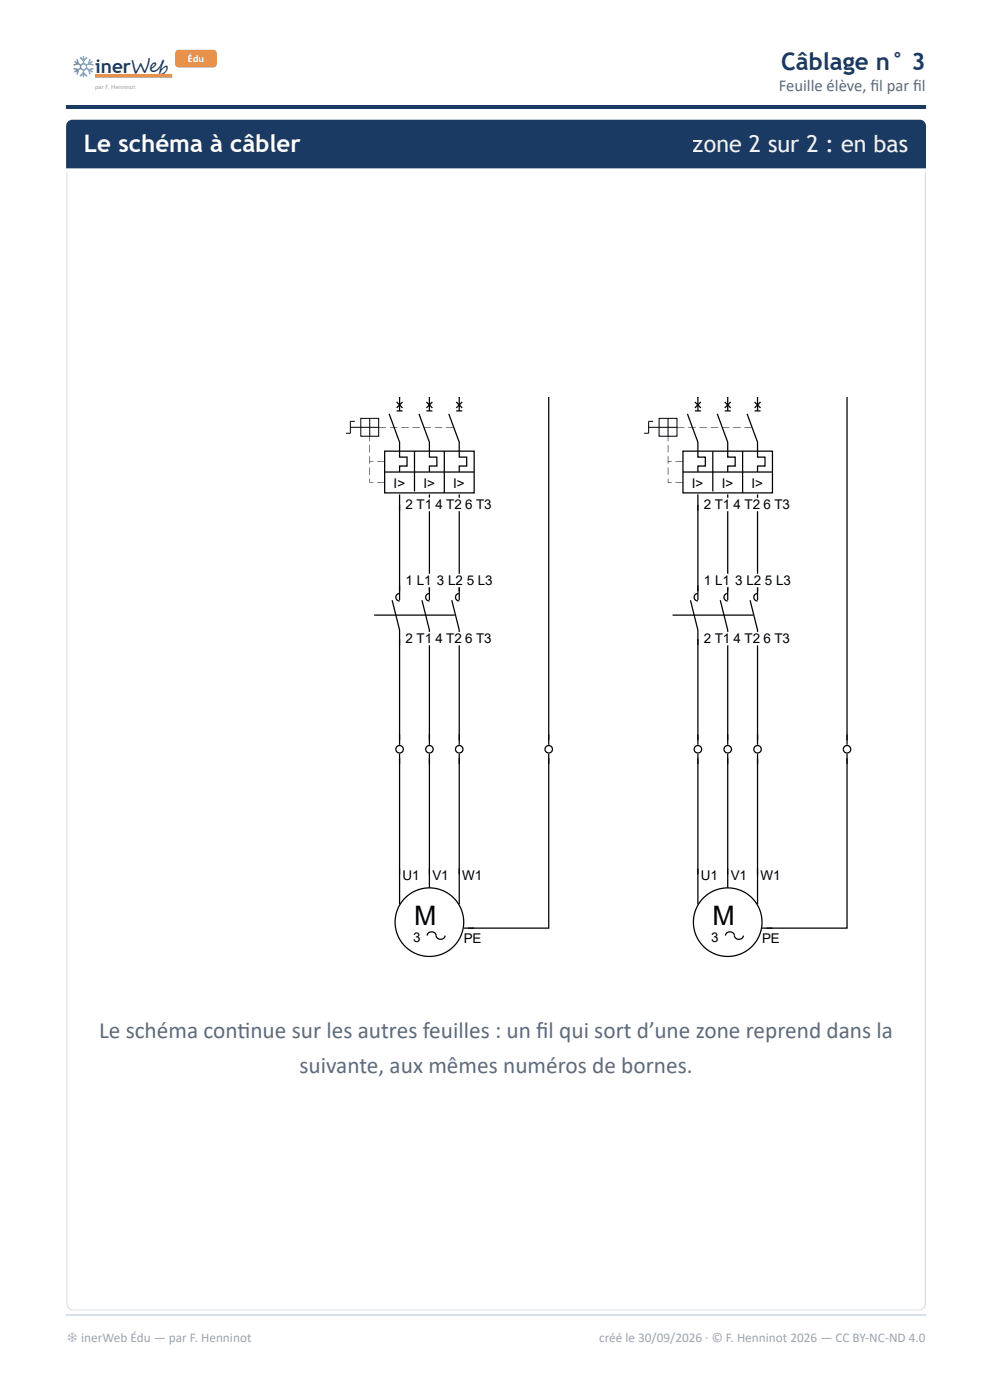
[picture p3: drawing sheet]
<svg xmlns="http://www.w3.org/2000/svg" width="210mm" height="297mm" viewBox="0 0 210 297" stroke-linecap="round" stroke-linejoin="round" font-family="sans-serif">
<path d="M14 22.2h182.3v.8h-182.3z" fill="#1b3a63"/>
<path d="M20.2 16.1h16.3" fill="none" stroke="#e8914a" stroke-width=".79" stroke-linecap="butt"/>
<path d="M37.4 10.8l.5-.2h7.3a.75 .75 0 0 1 .7 .7v2.3a.75 .75 0 0 1-.7 .7h-7.3a.75 .75 0 0 1-.8-.7v-2.3z" fill="#e8914a"/>
<path d="M14.4 25.8l.9-.4h179.7a1.32 1.32 0 0 1 1.3 1.3v9h-182.3v-9z" fill="#1b3a63"/>
<g fill="#d8dee6">
<path d="M14 277.1h182.3v1h-182.3z"/>
<path d="M195.3 36.5h1v241.6h-1z"/>
<path d="M14 36.5h1v241.6h-1z"/>
</g>
<path d="M18 84.4h174.2v128.9h-174.2z" fill="#fff"/>
<g fill="none" stroke="#000" stroke-width=".26">
<path d="M81.6 95.7h18.9v8.9h-18.9zM82.5 87.8l2.2 6v3.2h1.6v1.9h-1.6v1.2M84.1 85.3l1.2 1.2M84.1 87.2h1.2M84.7 84.4v2.8M85.3 85.3l-1.2 1.2M87.9 95.7v8.6M88.8 87.8l2.2 6v3.2h1.6v1.9h-1.6v1.2M90.4 85.3l1.3 1.2M90.4 87.2h1.3M91 84.4v2.8M91.7 85.3l-1.3 1.2"/>
<path d="M94.2 95.7v8.9M95.1 87.8l2.3 6v3.2h1.5v1.9h-1.5v1.2M96.7 85.3l1.3 1.2M96.7 87.2h1.3M97.4 84.4v2.8M98 85.3l-1.3 1.2M116.3 84.4v73.6M144.8 95.7h19v8.9h-19zM145.7 87.8l2.3 6v3.2h1.5v1.9h-1.5v1.2M147.3 87.2h1.3M147.3 85.3l1.3 1.2M148 84.4v2.8"/>
<path d="M148.6 85.3l-1.3 1.2M151.1 95.7v8.6M152.1 87.8l2.2 6v3.2h1.6v1.9h-1.6v1.2M153.6 87.2h1.3M153.6 85.3l1.3 1.2M154.3 84.4v2.8M154.9 85.3l-1.3 1.2M157.4 95.7v8.9M158.4 87.8l2.2 6v3.2h1.6v1.9h-1.6v1.2M160 87.2h1.2M160 85.3l1.2 1.2M160.6 84.4v2.8"/>
<path d="M161.2 85.3l-1.2 1.2M179.6 84.4v73.6M81.6 100.1h18.9M84.7 104.9v22.4M91 104.9v22.4M97.4 104.9v22.4M144.8 100.1h19M148 104.9v22.4M154.3 104.9v22.4M160.6 104.9v22.4M79.3 130.5h17.1M83.1 127.3l1.6 6.4v3.1"/>
<path d="M84.7 135.6v22.4M84.7 125.9a.79 .79 0 0 0-.8 .8 .79 .79 0 0 0 .8 .8M89.5 127.3l1.5 6.4v3.1M91 135.6v22.4M91 125.9a.79 .79 0 0 0-.8 .8 .79 .79 0 0 0 .8 .8M95.8 127.3l1.6 6.4v3.1M97.4 135.6v22.4M97.4 125.9a.79 .79 0 0 0-.8 .8 .79 .79 0 0 0 .8 .8M142.6 130.5h17.1M146.4 127.3l1.6 6.4v3.1M148 125.9a.79 .79 0 0 0-.8 .8 .79 .79 0 0 0 .8 .8M148 135.6v22.4"/>
<path d="M152.7 127.3l1.6 6.4v3.1M154.3 125.9a.79 .79 0 0 0-.8 .8 .79 .79 0 0 0 .8 .8M154.3 135.6v22.4M159 127.3l1.6 6.4v3.1M160.6 125.9a.79 .79 0 0 0-.8 .8 .79 .79 0 0 0 .8 .8M160.6 135.6v22.4M84.7 159.9v31.9M91 159.9v28.5M97.4 159.9v31.9M116.3 159.9v2.2M148 159.9v31.9M154.3 159.9v28.5"/>
<path d="M160.6 159.9v31.9M179.6 159.9v2.2M116.3 160.9v36h-17M179.6 160.9v36h-17.1M90.6 198.5a1 1 0 0 1 1.1-.8 1 1 0 0 1 .8 1.1 .99 .99 0 0 0 1.1 .5 .99 .99 0 0 0 .8-.8M98.3 196.9h2.2M153.8 198.5a1 1 0 0 1 1.1-.8 1 1 0 0 1 .9 1.1 .99 .99 0 0 0 1 .5 .99 .99 0 0 0 .8-.8M161.6 196.9h2.2"/>
<circle cx="84.7" cy="159" r=".79"/>
<circle cx="91" cy="159" r=".79"/>
<circle cx="97.4" cy="159" r=".79"/>
<circle cx="116.3" cy="159" r=".79"/>
<circle cx="148" cy="159" r=".79"/>
<circle cx="154.3" cy="159" r=".79"/>
<circle cx="160.6" cy="159" r=".79"/>
<circle cx="179.6" cy="159" r=".79"/>
<circle cx="91" cy="195.6" r="7.3"/>
<circle cx="154.3" cy="195.6" r="7.3"/>
</g>
<path d="M74.3 90.7h6M75.2 89.4h-.9v2.5h-1M76.5 88.8h3.8v3.8h-3.8zM78.4 88.8v3.8M137.5 90.7h6M138.5 89.4h-1v2.5h-.9M139.7 88.8h3.8v3.8h-3.8zM141.6 88.8v3.8" fill="none" stroke="#000" stroke-width=".21"/>
<g fill="#000">
<path d="M80.3 90.6l1.6 .1zM82.7 90.6l1.6 .1zM85 90.6l1.6 .1zM87.4 90.6l1.6 .1zM89.8 90.6l1.6 .1zM92.2 90.6l1.6 .1zM94.6 90.6l1.5 .1z"/>
<path d="M80 97.9l1.6 .1zM78.4 97.9l.8 .1z"/>
<path d="M143.5 90.6l1.6 .1zM145.9 90.6l1.6 .1zM148.3 90.6l1.6 .1zM150.7 90.6l1.6 .1zM153.1 90.6l1.5 .1zM155.4 90.6l1.6 .1zM157.8 90.6l1.5 .1z"/>
<path d="M143.2 97.9l1.6 .1zM141.6 97.9l.8 .1z"/>
<path d="M80 102.3l1.6 .1zM78.3 101.5l.1 .9h.8h-.9zM78.3 99.2l.1 1.6zM78.3 96.8l.1 1.6zM78.3 94.4l.1 1.6zM78.3 92.6l.1 1z"/>
<path d="M143.2 102.3l1.6 .1zM141.6 101.5v.9h.8h-.8zM141.6 99.2l.1 1.6zM141.6 96.8l.1 1.6zM141.6 94.4l.1 1.6zM141.6 92.6l.1 1z"/>
</g>
<path d="M14 279h182.3" fill="none" stroke="#d8dee6" stroke-width=".26"/>
<g font-size="5.7" fill="#fff">
<text x="87.8" y="196.3">M</text>
<text x="151" y="196.3">M</text>
</g>
<text font-size="5.1" fill="#1b3a63" x="165.6" y="14.8">Câblage n° 3</text>
<text font-size="5.1" fill="#fff" x="17.8" y="32.3">Le schéma à câbler</text>
<text font-size="4.9" fill="#fff" x="146.9" y="32.3">zone 2 sur 2 : en bas</text>
<g font-size="4.9" fill="#5d6b7c">
<text x="21" y="220.1">Le schéma contnue sur les autres feuilles : un fi l qui sort d’une zone reprend dans la</text>
<text x="50.3" y="220.1">i</text>
<text x="63.5" y="227.5">suivante, aux mêmes numéros de bornes.</text>
</g>
<g font-size="4.5" fill="#1b3a63">
<text x="14.5" y="15.8">❄</text>
<text x="14.5" y="15.8">️</text>
</g>
<text font-size="4" fill="#1b3a63" x="20.2" y="15.6">inerWeb</text>
<text font-size="3.5" fill="#5d6b7c" x="165.1" y="19.3">Feuille élève, fi l par fi l</text>
<g font-size="2.8" fill="#fff">
<text x="83.5" y="103.6">I&gt;</text>
<text x="89.8" y="103.6">I&gt;</text>
<text x="96.1" y="103.6">I&gt;</text>
<text x="146.7" y="103.6">I&gt;</text>
<text x="153" y="103.6">I&gt;</text>
<text x="159.3" y="103.6">I&gt;</text>
<text x="86" y="108">2T1</text>
<text x="92.3" y="108">4T26T3</text>
<text x="149.2" y="108">2T1</text>
<text x="155.5" y="108">4T26T3</text>
<text x="86" y="124.2">1 L1</text>
<text x="92.6" y="124.2">3L25L3</text>
<text x="149.2" y="124.2">1 L1</text>
<text x="155.9" y="124.2">3L25L3</text>
<text x="86" y="136.5">2T1</text>
<text x="92.3" y="136.5">4T26T3</text>
<text x="149.2" y="136.5">2T1</text>
<text x="155.5" y="136.5">4T26T3</text>
<text x="85.3" y="186.8">U1</text>
<text x="91.7" y="186.8">V1</text>
<text x="98" y="186.8">W1</text>
<text x="148.6" y="186.8">U1</text>
<text x="154.9" y="186.8">V1</text>
<text x="161.2" y="186.8">W1</text>
<text x="87.6" y="199.7">3</text>
<text x="98.3" y="200.1">PE</text>
<text x="150.8" y="199.7">3</text>
<text x="161.6" y="200.1">PE</text>
</g>
<g font-size="2.8">
<text x="86" y="108">2 T1</text>
<text x="92.3" y="108">4 T2</text>
<text x="98.6" y="108">6 T3</text>
<text x="149.2" y="108">2 T1</text>
<text x="155.5" y="108">4 T2</text>
<text x="161.9" y="108">6 T3</text>
<text x="92.6" y="124.2">3 L2</text>
<text x="98.9" y="124.2">5 L3</text>
<text x="155.9" y="124.2">3 L2</text>
<text x="162.2" y="124.2">5 L3</text>
<text x="86" y="136.5">2 T1</text>
<text x="92.3" y="136.5">4 T2</text>
<text x="98.6" y="136.5">6 T3</text>
<text x="149.2" y="136.5">2 T1</text>
<text x="155.5" y="136.5">4 T2</text>
<text x="161.9" y="136.5">6 T3</text>
</g>
<g font-size="2.8" fill="#9aa5b1">
<text x="14.1" y="284.7">❄ inerWeb Édu — par F. Henninot</text>
<text x="127" y="284.7">créé le 30/09/2026 · © F. Henninot 2026 — CC BY-NC-ND 4.0</text>
</g>
<text font-size="2" fill="#fff" x="39.8" y="13.2">Édu</text>
<text font-size="1.3" fill="#999" x="20.2" y="18.9">par F. Henninot</text>
</svg>
